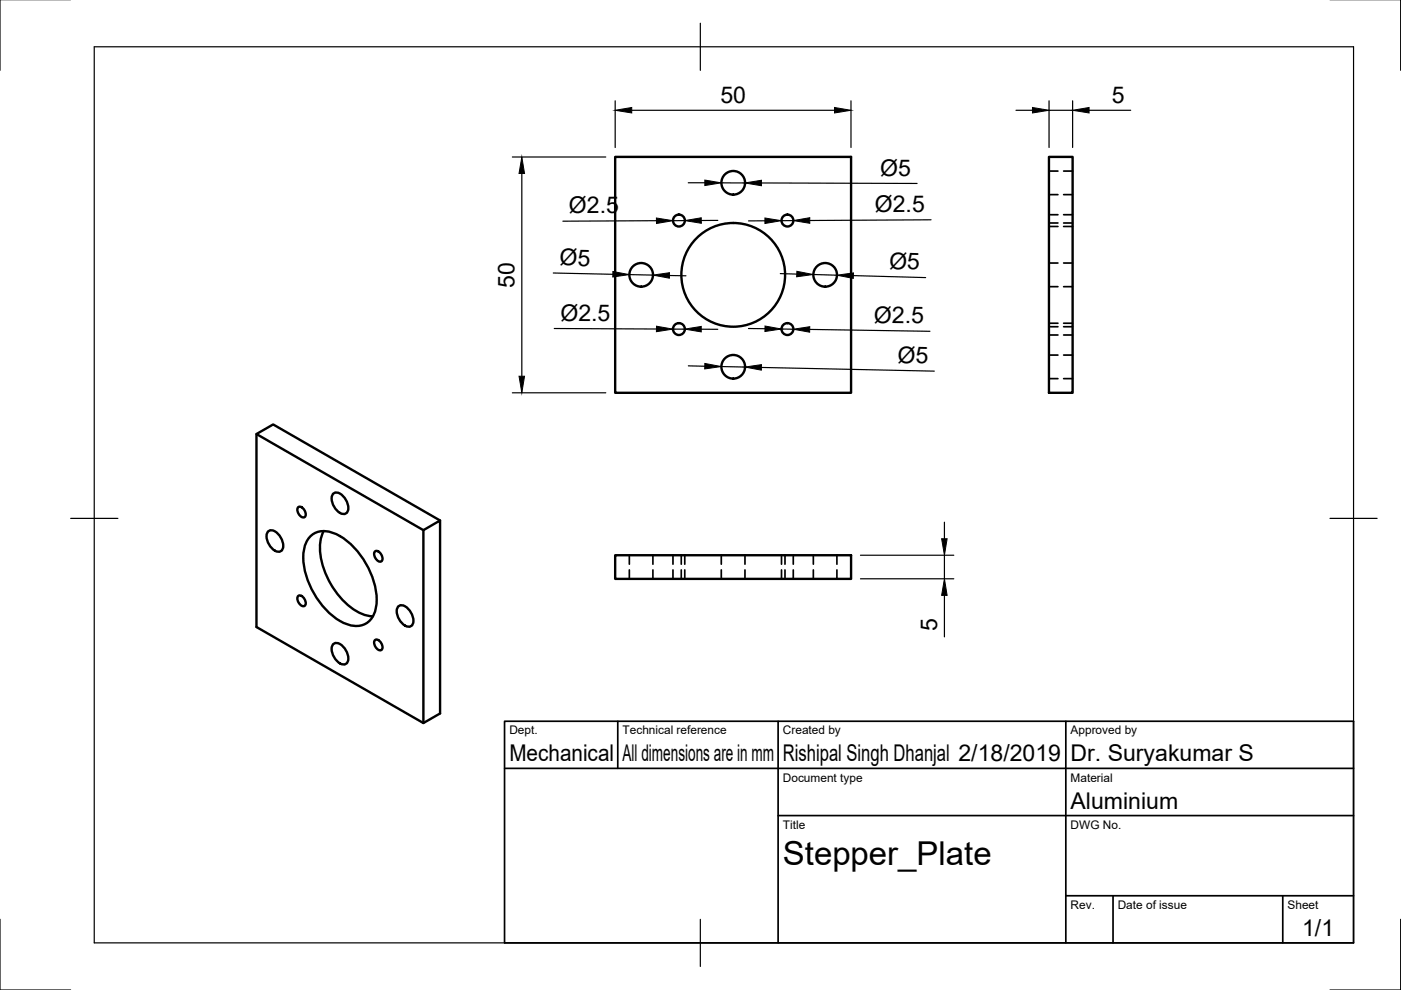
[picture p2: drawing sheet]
<svg xmlns="http://www.w3.org/2000/svg" width="297mm" height="210mm" viewBox="0 0 297 210" stroke-linecap="round" stroke-linejoin="round" font-family="sans-serif">
<!-- layer: Hidden -->
<g fill="none" stroke="#000" stroke-width=".36">
<path d="M222.4 36.3h1.9M225.5 36.3h1.9M222.4 47.3h1.9M222.4 45.5h1.9M222.4 48h1.9M222.4 41.3h1.9M222.4 55.8h1.9M225.5 47.3h1.9M225.5 45.5h1.9M225.5 48h1.9M225.5 41.3h1.9M225.5 55.8h1.9"/>
<path d="M222.4 69.3h1.9M222.4 68.5h1.9M222.4 71h1.9M222.4 75.3h1.9M222.4 60.8h1.9M225.5 69.3h1.9M225.5 68.5h1.9M225.5 71h1.9M225.5 75.3h1.9M225.5 60.8h1.9M222.4 80.3h1.9M225.5 80.3h1.9"/>
<path d="M133.4 117.7v1.9M138.4 117.7v1.9M142.7 117.7v1.9M144.4 117.7v1.9M145.2 117.7v1.9M152.9 117.7v1.9M157.9 117.7v1.9M165.7 117.7v1.9M166.4 117.7v1.9M168.2 117.7v1.9M172.4 117.7v1.9M177.4 117.7v1.9"/>
<path d="M133.4 120.8v1.9M138.4 120.8v1.9M142.7 120.8v1.9M144.4 120.8v1.9M145.2 120.8v1.9M152.9 120.8v1.9M157.9 120.8v1.9M165.7 120.8v1.9M166.4 120.8v1.9M168.2 120.8v1.9M172.4 120.8v1.9M177.4 120.8v1.9"/>
</g>
<!-- layer: Visible -->
<g fill="none" stroke="#000" stroke-width=".51">
<path d="M130.4 33.3h50v50h-50zM222.4 33.3h5v50h-5zM54.4 92l35.4 20.4 3.5-2v40.9l-3.5 2-35.4-20.4v-40.9l3.5-2 35.4 20.4M56.8 112.8a1.26 1.26 0 0 1 2 .2 3.3 3.3 0 0 1 1 3.6 1.26 1.26 0 0 1-2-.2 3.3 3.3 0 0 1-1-3.6zM63.3 107.5a1.45 1.45 0 0 1 1.3 2.2 1.45 1.45 0 0 1-1.3-2.2zM65.9 113.6a4.6 4.6 0 0 1 5.1-.5 16.6 16.6 0 0 1 8.8 15.2 4.4 4.4 0 0 1-6.7 3.9 16.6 16.6 0 0 1-8.7-15.2 5.4 5.4 0 0 1 1.5-3.4zM68.6 112.6a10 10 0 0 0 0 7.8 16.7 16.7 0 0 0 7.9 9.7l1.7 .5 .9 .1M70.6 104.8a1.26 1.26 0 0 1 2 .2 3.3 3.3 0 0 1 1 3.6 1.26 1.26 0 0 1-2-.2 3.3 3.3 0 0 1-1-3.6zM79.6 116.9a1.45 1.45 0 0 1 1.2 2.1 1.45 1.45 0 0 1-1.2-2.1zM89.8 112.4v40.9M130.4 117.7h50v5h-50zM63.3 126.3a1.45 1.45 0 0 1 1.3 2.2 1.45 1.45 0 0 1-1.3-2.2z"/>
<path d="M70.6 136.7a1.26 1.26 0 0 1 2 .2 3.3 3.3 0 0 1 1 3.6 1.26 1.26 0 0 1-2-.2 3.3 3.3 0 0 1-1-3.6zM79.6 135.6a1.45 1.45 0 0 1 1.2 2.2 1.45 1.45 0 0 1-1.2-2.2zM84.4 128.7a1.26 1.26 0 0 1 2 .2 3.3 3.3 0 0 1 1 3.6 1.26 1.26 0 0 1-2-.2 3.3 3.3 0 0 1-1-3.6z"/>
<circle cx="155.5" cy="38.8" r="2.51"/>
<circle cx="135.9" cy="58.3" r="2.51"/>
<circle cx="143.9" cy="46.8" r="1.26"/>
<circle cx="155.5" cy="58.3" r="11"/>
<circle cx="167" cy="46.8" r="1.26"/>
<circle cx="175" cy="58.3" r="2.51"/>
<circle cx="143.9" cy="69.8" r="1.26"/>
<circle cx="155.5" cy="77.8" r="2.51"/>
<circle cx="167" cy="69.8" r="1.26"/>
</g>
<!-- layer: Border -->
<path d="M0 -.1v15M297 -.1v15M20 9.9h267v190h-267zM148.5 4.9v10M15 109.9h10M282 109.9h10M0 194.9v15h15M148.5 194.9v10M297 194.9v15h-15" fill="none" stroke="#000" stroke-width=".25"/>
<!-- layer: Dimensions -->
<g fill="none" stroke="#000" stroke-width=".25">
<path d="M108.6 33.3h19.8M110.6 36.8v43M130.4 21.4v9.9M133.9 23.4h43M145.9 38.7h3.5M152.9 38.8h5M161.4 38.8l33 .1M180.4 21.4v9.9M215.4 23.4h3.5M222.4 23.4h5M222.4 21.4v9.9M227.4 21.4v9.9"/>
<path d="M230.9 23.4h8.8M117.3 57.9l12.6 .3M133.4 58.2l5 .1M139.2 46.8l-19.9 .1M141.9 58.4l3.5 .1M145.2 46.8h-2.5M152.2 46.7l-3.5 .1M162.2 46.8h-3.5M165.4 58l3.5 .1M168.2 46.8h-2.5M172.4 58.2l5 .1M180.9 58.4l15.4 .5"/>
<path d="M197.4 46.6l-25.7 .2M117.5 69.7l21.7 .1M142.7 69.8h2.5M145.9 77.6l3.5 .1M148.7 69.8h3.5M152.9 77.7l5 .1M158.7 69.7h3.5M161.4 77.9l36.7 .8M165.7 69.8h2.5M171.7 69.8l25.5 .4M108.6 83.3h19.8M182.4 117.7h19.8"/>
<path d="M200.2 110.7v3.5M200.2 117.7v5M182.4 122.7h19.8M200.2 126.2v8.8"/>
</g>
<g fill="#000" stroke="#000" stroke-width=".21">
<path d="M110.6 33.3l.6 3.5h-1.2zM130.4 23.4l3.5-.6v1.2zM149.4 38.2l3.5 .6-3.5 .5zM157.9 38.8l3.5-.6v1.2zM176.9 22.8l3.5 .6-3.5 .6zM218.9 22.8l3.5 .6-3.5 .6zM227.4 23.4l3.5-.6v1.2zM129.9 57.6l3.5 .6-3.5 .5zM139.2 46.2l3.5 .6-3.5 .6zM138.4 58.3l3.5-.5v1.2zM145.2 46.8l3.5-.6v1.1zM162.2 46.2l3.5 .6-3.5 .6z"/>
<path d="M169 57.5l3.4 .7-3.5 .5zM168.2 46.8l3.5-.6v1.1zM177.4 58.3l3.6-.4-.1 1.1zM110 79.8h1.2l-.6 3.5zM139.2 69.2l3.5 .6-3.5 .5zM145.2 69.8l3.5-.6v1.2zM149.4 77.1l3.5 .6-3.5 .5zM157.9 77.8l3.5-.5v1.2zM162.2 69.1l3.5 .7-3.5 .5zM168.2 69.8l3.5-.5v1.1zM199.6 114.2h1.2l-.6 3.5zM200.2 122.7l.6 3.5h-1.2z"/>
</g>
<!-- layer: TitleBlock -->
<path d="M107 152.9h180v47h-180zM131 152.9v10M165 152.9v47M226 152.9v47M107 162.9h180M165 172.9h122M226 189.9h61M236 189.9v10M272 189.9v10" fill="none" stroke="#000" stroke-width=".36"/>
<text font-size="7" x="166" y="183.4">Stepper_Plate</text>
<g font-size="4.9">
<text x="152.7" y="21.8">50</text>
<text x="235.7" y="21.8">5</text>
<text x="186.6" y="37.2">Ø5</text>
<text x="120.6" y="45.2">Ø2.5</text>
<text x="185.5" y="45">Ø2.5</text>
<text x="118.6" y="56.3" transform="rotate(1 118.6 56.3)">Ø5</text>
<text x="188.5" y="57" transform="rotate(2 188.5 57)">Ø5</text>
<text x="109.1" y="61" transform="rotate(-90 109.1 61)">50</text>
<text x="118.8" y="68">Ø2.5</text>
<text x="185.3" y="68.4" transform="rotate(1 185.3 68.4)">Ø2.5</text>
<text x="190.3" y="76.9" transform="rotate(1 190.3 76.9)">Ø5</text>
<text x="198.7" y="133.7" transform="rotate(-90 198.7 133.7)">5</text>
<text x="108" y="161.4">Mechanical</text>
<text x="132" y="161.4">All dimensions are in mm</text>
<text x="166" y="161.4">Rishipal Singh Dhanjal 2/18/2019</text>
<text x="227" y="161.4">Dr. Suryakumar S</text>
<text x="227" y="171.4">Aluminium</text>
<text x="276.1" y="198.6">1/1</text>
</g>
<g font-size="2.5">
<text x="108" y="155.7">Dept.</text>
<text x="132" y="155.7">Technical reference</text>
<text x="166" y="155.7">Created by</text>
<text x="227" y="155.7">Approved by</text>
<text x="166" y="165.7">Document type</text>
<text x="227" y="165.7">Material</text>
<text x="166" y="175.7">Title</text>
<text x="227" y="175.7">DWG No.</text>
<text x="227" y="192.7">Rev.</text>
<text x="237" y="192.7">Date of issue</text>
<text x="273" y="192.7">Sheet</text>
</g>
</svg>
